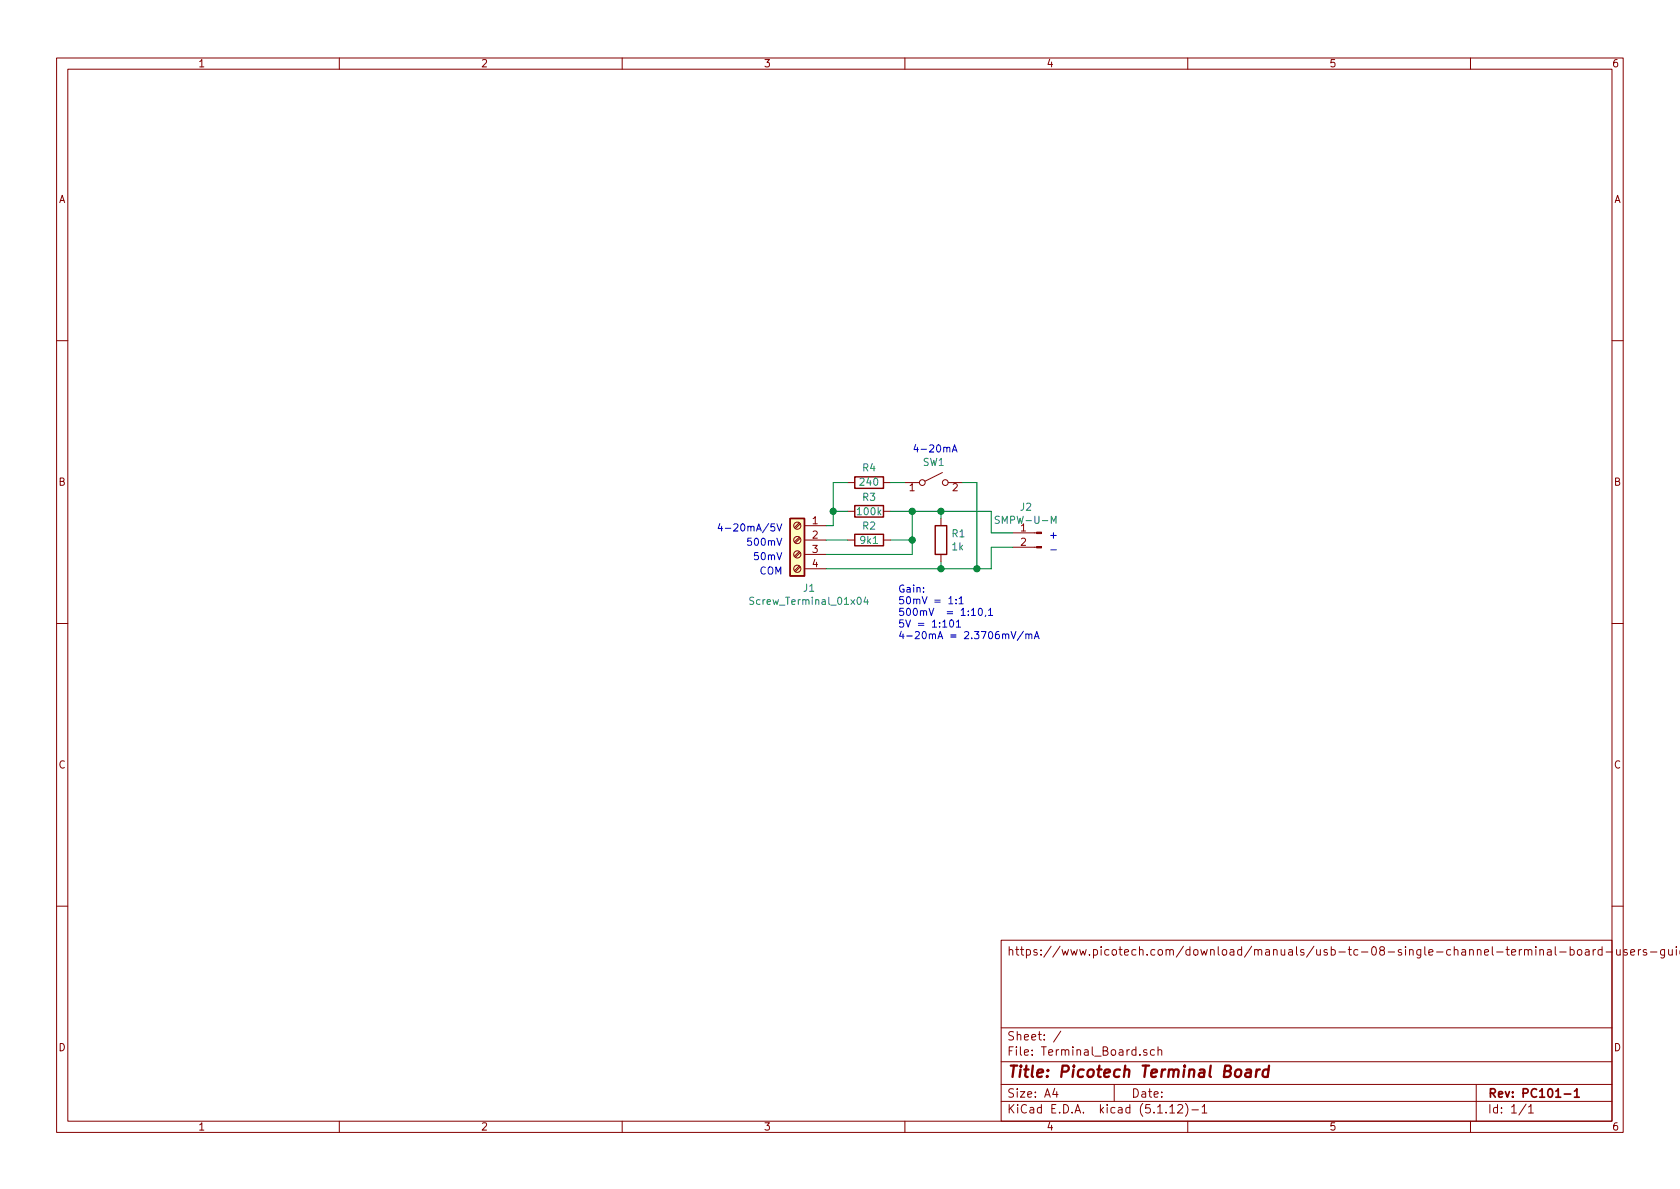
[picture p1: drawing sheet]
EESchema Schematic File Version 4
EELAYER 30 0
EELAYER END
$Descr A4 11693 8268
encoding utf-8
Sheet 1 1
Title "Picotech Terminal Board"
Date ""
Rev "PC101-1"
Comp ""
Comment1 ""
Comment2 ""
Comment3 ""
Comment4 "https://www.picotech.com/download/manuals/usb-tc-08-single-channel-terminal-board-users-guide.pdf"
$EndDescr
$Comp
L Connector:Screw_Terminal_01x04 J1
U 1 1
P 5550 3750
F 0 "J1" H 5468 3417 50  0000 C CNN
F 1 "Screw_Terminal_01x04" H 5468 3326 50  0000 C CNN
F 2 "" H 5550 3750 50  0001 C CNN
F 3 "~" H 5550 3750 50  0001 C CNN
	1    5550 3750
	-1   0    0    -1  
$EndComp
$Comp
L Device:R R1
U 1 1
P 6550 3750
F 0 "R1" H 6620 3796 50  0000 L CNN
F 1 "1k" H 6620 3705 50  0000 L CNN
F 2 "" V 6480 3750 50  0001 C CNN
F 3 "~" H 6550 3750 50  0001 C CNN
	1    6550 3750
	1    0    0    -1  
$EndComp
$Comp
L Device:R R2
U 1 1
P 6050 3750
F 0 "R2" V 5950 3750 50  0000 C CNN
F 1 "9k1" V 6050 3750 50  0000 C CNN
F 2 "" V 5980 3750 50  0001 C CNN
F 3 "~" H 6050 3750 50  0001 C CNN
	1    6050 3750
	0    1    1    0   
$EndComp
$Comp
L Device:R R3
U 1 1
P 6050 3550
F 0 "R3" V 5950 3550 50  0000 C CNN
F 1 "100k" V 6050 3550 50  0000 C CNN
F 2 "" V 5980 3550 50  0001 C CNN
F 3 "~" H 6050 3550 50  0001 C CNN
	1    6050 3550
	0    1    1    0   
$EndComp
$Comp
L Device:R R4
U 1 1
P 6050 3350
F 0 "R4" V 6150 3350 50  0000 C CNN
F 1 "240" V 6050 3350 50  0000 C CNN
F 2 "" V 5980 3350 50  0001 C CNN
F 3 "~" H 6050 3350 50  0001 C CNN
	1    6050 3350
	0    -1   -1   0   
$EndComp
Text Notes 7300 3850 0    50   ~ 0
-
Text Notes 7300 3750 0    50   ~ 0
+
Text Notes 5450 4000 2    50   ~ 0
COM
Text Notes 5450 3900 2    50   ~ 0
50mV
Text Notes 5450 3800 2    50   ~ 0
500mV
Text Notes 5450 3700 2    50   ~ 0
4-20mA/5V
Wire Wire Line
	7050 3700 6900 3700
Wire Wire Line
	6900 3700 6900 3550
Wire Wire Line
	6900 3800 6900 3950
Wire Wire Line
	6900 3950 6800 3950
Wire Wire Line
	6900 3800 7050 3800
Wire Wire Line
	5750 3950 6550 3950
Connection ~ 6550 3950
Wire Wire Line
	5750 3850 6350 3850
Wire Wire Line
	6200 3750 6350 3750
Wire Wire Line
	6200 3550 6350 3550
Wire Wire Line
	5750 3650 5800 3650
Wire Wire Line
	5800 3550 5900 3550
Connection ~ 6350 3750
Wire Wire Line
	6350 3750 6350 3850
Wire Wire Line
	5750 3750 5900 3750
Wire Wire Line
	5800 3550 5800 3650
Connection ~ 6350 3550
Wire Wire Line
	6350 3550 6350 3750
Wire Wire Line
	6550 3950 6550 3900
Wire Wire Line
	6350 3550 6550 3550
Wire Wire Line
	6550 3600 6550 3550
Connection ~ 6550 3550
Wire Wire Line
	6550 3550 6900 3550
$Comp
L Connector:Conn_01x02_Male J2
U 1 1
P 7250 3700
F 0 "J2" H 7358 3881 50  0000 C CNN
F 1 "SMPW-U-M" H 7358 3790 50  0000 C CNN
F 2 "" H 7250 3700 50  0001 C CNN
F 3 "~" H 7250 3700 50  0001 C CNN
	1    7250 3700
	-1   0    0    -1  
$EndComp
$Comp
L Switch:SW_SPST SW1
U 1 1
P 6500 3350
F 0 "SW1" H 6500 3493 50  0000 C CNN
F 1 "SW_SPST" H 6500 3494 50  0001 C CNN
F 2 "" H 6500 3350 50  0001 C CNN
F 3 "~" H 6500 3350 50  0001 C CNN
	1    6500 3350
	1    0    0    -1  
$EndComp
Wire Wire Line
	5800 3550 5800 3350
Wire Wire Line
	5800 3350 5900 3350
Connection ~ 5800 3550
Wire Wire Line
	6200 3350 6300 3350
Wire Wire Line
	6700 3350 6800 3350
Wire Wire Line
	6800 3350 6800 3950
Connection ~ 6800 3950
Wire Wire Line
	6800 3950 6550 3950
Text Notes 6350 3150 0    50   ~ 0
4-20mA
Text Notes 6250 4450 0    50   ~ 0
Gain:\n50mV = 1:1\n500mV  = 1:10,1\n5V = 1:101\n4-20mA = 2.3706mV/mA\n
$EndSCHEMATC
